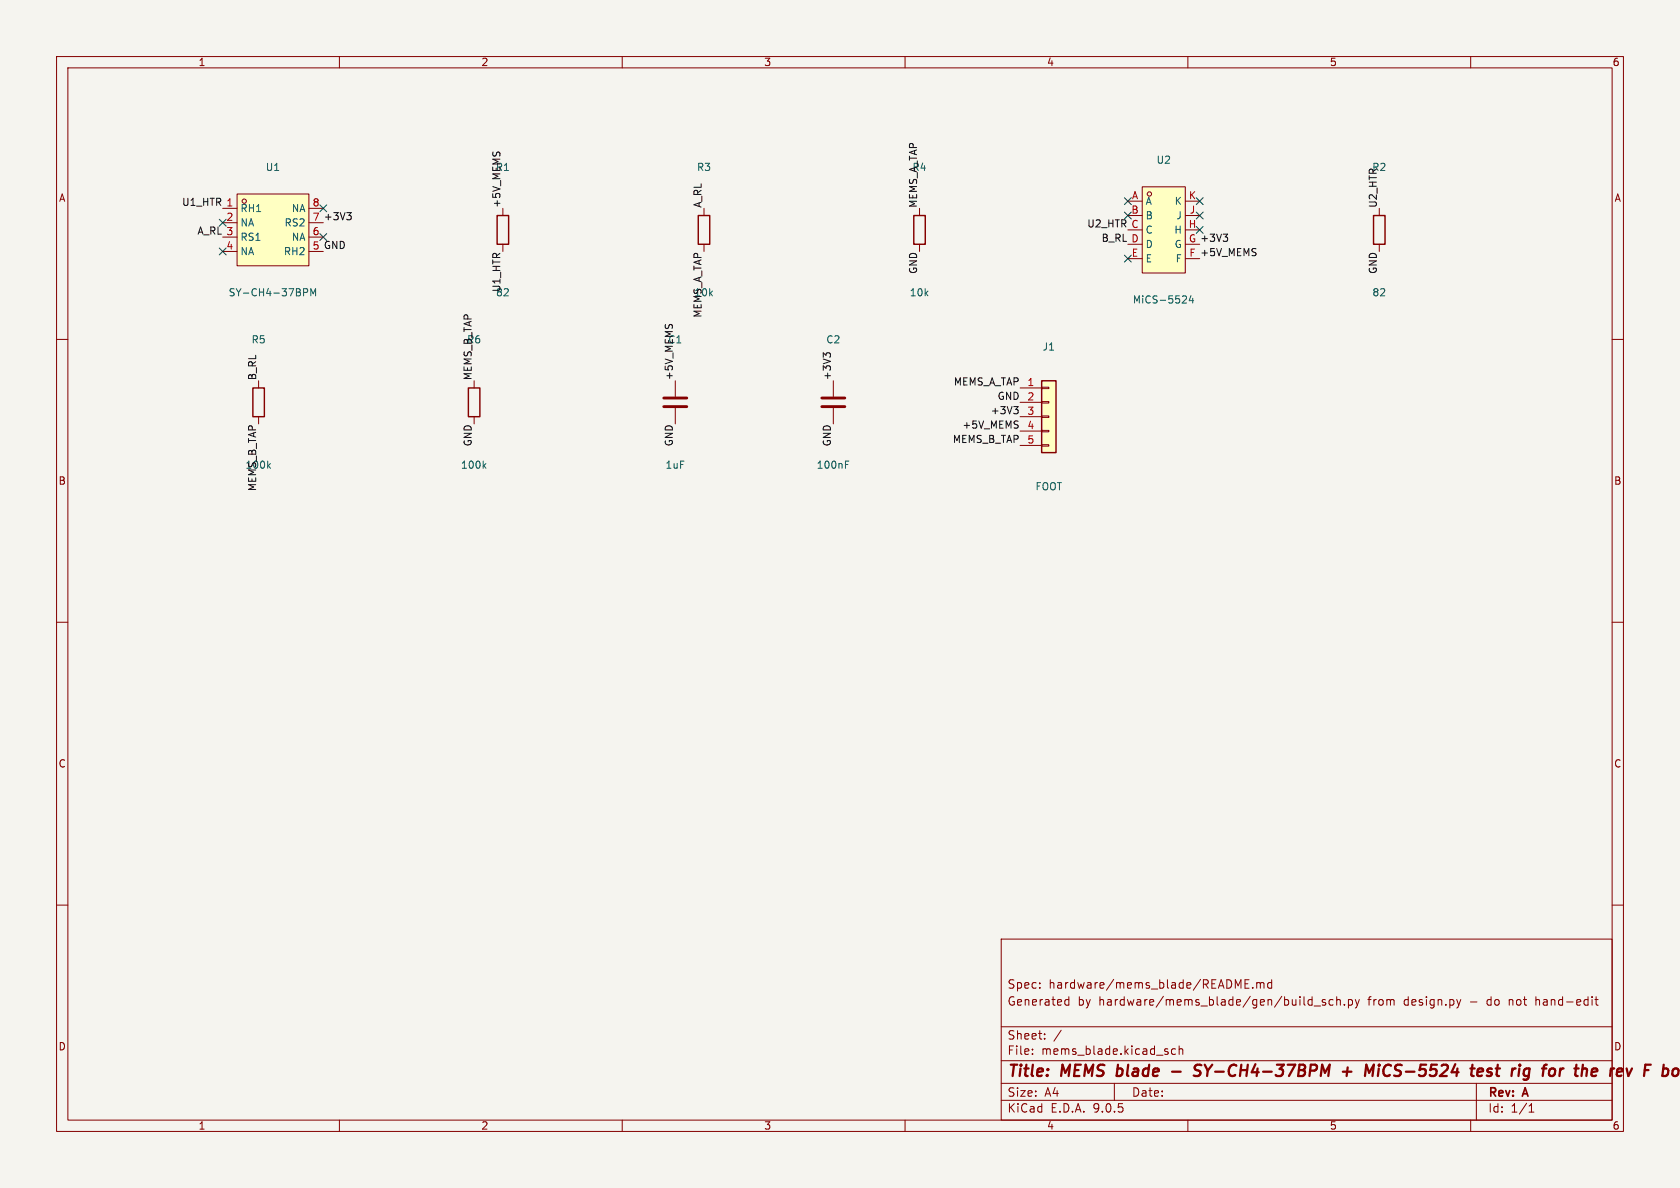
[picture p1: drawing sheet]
<svg xmlns="http://www.w3.org/2000/svg" width="297mm" height="210mm" viewBox="0 0 297 210" stroke-linecap="round" stroke-linejoin="round" font-family="sans-serif">
<path d="M0 0h297v210h-297z" fill="#f5f4ef" stroke="#f5f4ef" stroke-width=".18"/>
<g fill="none" stroke="#840000" stroke-width=".18">
<path d="M10 10h277v190h-277zM12 12h273v186h-273zM60 10v2M110 10v2M160 10v2M210 10v2M260 10v2M10 60h2M45.7 67.3v1.3M45.7 73.7v1.2M285 60h2M10 110h2"/>
<path d="M285 110h2M10 160h2M177 166h108v32h-108zM188.4 177.6h.6M188.4 176.8h.6M189 176.2v1.5M220.1 173.9h.5M220.1 174.7h.7M220.1 173.2h.7M221.5 174.6v.1M222.2 173.8l.4-.1 .2 .2M222.2 173.7v1"/>
<path d="M222.8 173.9l.2-.2 .4 .1 .1 .9M222.8 173.9v.8M224.8 173.8l-.4-.1-.3 .3v.4l.1 .2h.6M224.8 173.2v1.5M232.3 177.8h1.2M234.3 176.8l-.3-.1-.3 .2 .1 .2 .5 .2v.3h-.6M235.7 176.8l-.5-.1-.2 .3v.4l.1 .2h.6M236.3 176.8l.2-.1 .4 .1 .1 .9M236.3 176.2v1.5M237.7 177.6v.1M238.4 176.8l.4-.1 .3 .3v.4l-.1 .2h-.6M238.4 176.7v1.5"/>
<path d="M239.6 176.7l.4 1M240 177.7l-.2 .4-.2 .1M240.3 176.7l-.3 1M258.2 176.7l-.3 1M266.8 176.7v1M266.9 176.8h-.1M271.5 176.2v1.5M271.7 176.7l-.2 .1M282 176.7h.5M282.2 176.2v1.3l.3 .2M285 160h2M60 198v2"/>
<path d="M110 198v2M160 198v2M177 194.5h108M177 191.5h108M177 187.5h108M177 181.5h108M182.5 186.3v.1M182.5 185.5v.1M184.7 183.6v.1M184.7 182.8v.1M187.6 182.1l-1.3 2M197 191.5v3"/>
<path d="M206.5 186v.3M207.8 185.5l-.4-.1-.3 .3v.4l.1 .2h.6M208.5 185.5l.2-.1 .3 .1 .1 .9M208.5 184.9v1.5M210 198v2M260 198v2M261 191.5v6.5M270.3 196.6h.9M270.3 195.5l.4-.4v1.5"/>
</g>
<g fill="none" stroke="#840000" stroke-width=".4">
<path d="M197.4 190.1l.2 .1M197.6 188.2l-.2 2M207.2 189.4h1.5M212.4 188.3a.85 .85 0 0 0-1.1 .1 .45 .45 0 0 0 .2 .8l.4 .1a.49 .49 0 0 1 .3 .5 .49 .49 0 0 1-.4 .4l-.8-.1M237.4 189.4h1.5M238.3 188.7l-.2 1.5M241.3 190.2l.3-2 .4 1.4 .9-1.4-.3 2M243.8 188.9l-.2 1.3M243.8 188.2v.2M243.8 188.2l-.1 .1 .1 .1M243.8 188.2l.1 .1-.1 .1M244.7 188.7l-.1 .7v.3"/>
<path d="M259.9 188.9h.8M260.3 190.2h.2M261.2 189.5l1-.1-.1-.4-.2-.1-.5 .1-.3 .9 .3 .3 .6-.1M263.7 189a.49 .49 0 0 0-.8 .3l.1 .1 .7 .2v.3l-.3 .3-.6-.1M278.3 188.9h.8M284.8 188.9l-.2 1.3M285.2 188.9l-.4 .4M290.8 189.2h.6M290.9 188.2h.9M294.1 188.2l-.2 2"/>
</g>
<path d="M44.7 68.6h2v5.1h-2z" fill="none" stroke="#840000" stroke-width=".25"/>
<path d="M47.4 82.3l.4 .5M47.8 81.9l-.5 .5" fill="none" stroke="#006464" stroke-width=".18"/>
<path d="M201.9 33h7.6v15.3h-7.6z" fill="#ffffc2"/>
<g fill="none" stroke="#840000" stroke-width=".18">
<path d="M199.4 35.6h2.5M199.4 38.1h2.5M201.9 33h7.6v15.3h-7.6zM209.5 35.6h2.6M209.5 38.1h2.6M243.8 36.8v1.3M199.4 40.6h2.5M199.4 43.2h2.5M199.4 45.7h2.5M209.5 40.6h2.6M209.5 45.7h2.6M243.8 43.2v1.3"/>
<path d="M83.8 67.3v1.3M83.8 73.7v1.2"/>
<circle cx="203.2" cy="34.3" r=".38"/>
</g>
<path d="M209.5 52.3l.3 .2-.1 .3-.7 .8h.8M210.5 52.2l-.3 .9h.8M210.9 52.7v.9M85.5 82.3l.4 .5M85.9 81.9l-.5 .5" fill="none" stroke="#006464" stroke-width=".18"/>
<path d="M242.8 38.1h2.1v5.1h-2.1zM82.8 68.6h2v5.1h-2z" fill="none" stroke="#840000" stroke-width=".25"/>
<path d="M41.9 34.3h12.7v12.7h-12.7z" fill="#ffffc2"/>
<g fill="none" stroke="#840000" stroke-width=".18">
<path d="M39.4 36.8h2.5M39.4 39.4h2.5M41.9 34.3h12.7v12.7h-12.7zM54.6 36.8h2.5M54.6 39.4h2.5M88.9 36.8v1.3M124.5 36.8v1.3M162.6 36.8v1.3M39.4 41.9h2.5M39.4 44.5h2.5M54.6 41.9h2.5M54.6 44.5h2.5"/>
<path d="M88.9 43.2v1.3M124.5 43.2v1.3M162.6 43.2v1.3M119.4 67.3v2.8M119.4 72.1v2.8M147.3 67.3v2.8M147.3 72.1v2.8"/>
<circle cx="43.2" cy="35.6" r=".38"/>
</g>
<path d="M53.7 51h.5l.2 .3-.1 .3-.6 .1M54.9 52.3v-1.3l.5 .9 .4-.9v1.3M149.5 82.1h.4M149.5 81.5h.6" fill="none" stroke="#006464" stroke-width=".18"/>
<path d="M87.9 38.1h2v5.1h-2zM123.4 38.1h2.1v5.1h-2.1zM161.5 38.1h2.1v5.1h-2.1z" fill="none" stroke="#840000" stroke-width=".25"/>
<path d="M117.3 70.4h4.1M117.3 71.9h4.1M145.3 70.4h4.1M145.3 71.9h4.1" fill="none" stroke="#840000" stroke-width=".51"/>
<path d="M184.1 67.3h2.6v12.7h-2.6z" fill="#ffffc2"/>
<path d="M184.1 67.3h2.6v12.7h-2.6z" fill="none" stroke="#840000" stroke-width=".25"/>
<path d="M180.3 68.6h3.8M180.3 71.1h3.8M180.3 73.7h3.8M180.3 76.2h3.8M180.3 78.7h3.8M184.1 68.5h1.3v.2h-1.3zM184.1 71h1.3v.2h-1.3zM184.1 73.5h1.3v.3h-1.3zM184.1 76.1h1.3v.2h-1.3zM184.1 78.6h1.3v.3h-1.3z" fill="none" stroke="#840000" stroke-width=".18"/>
<path d="M61.3 37.6h.8l-.4 .5M61.8 38.1l.3 .2v.3l-.3 .3M216.2 41.4h.8l-.4 .5M216.8 41.9l.2 .2v.3l-.2 .3M146 62.8l-.5-.4v.8M146 62.6l.3-.2h.3l.2 .2M179.2 71.9h.8l-.4 .5M179.8 72.4l.2 .2v.3l-.2 .2" fill="none" stroke="#0f0f0f" stroke-width=".18"/>
<g fill="none" stroke="#000084" stroke-width=".18">
<path d="M38.8 38.8l1.2 1.2M40 38.8l-1.2 1.2M56.5 36.2l1.3 1.2M57.8 36.2l-1.3 1.2M198.8 37.5l1.2 1.2M198.8 35l1.2 1.2M200 37.5l-1.2 1.2M200 35l-1.2 1.2M211.5 35l1.2 1.2M211.5 37.5l1.2 1.2M212.7 35l-1.2 1.2M212.7 37.5l-1.2 1.2"/>
<path d="M38.8 43.8l1.2 1.3M40 43.8l-1.2 1.3M56.5 41.3l1.3 1.2M57.8 41.3l-1.3 1.2M198.8 45.1l1.2 1.2M200 45.1l-1.2 1.2M211.5 40l1.2 1.2M212.7 40l-1.2 1.2"/>
</g>
<g font-size="2.8" fill="#840000">
<text x="178" y="190.9">Title:</text>
<text x="187.7" y="190.9">MEMS</text>
<text x="198.3" y="190.9">blade</text>
<text x="213.6" y="190.9">SY-CH4-37BPM</text>
<text x="245.4" y="190.9">MiCS-5524</text>
<text x="264.9" y="190.9">test</text>
<text x="272.9" y="190.9">rig</text>
<text x="279.2" y="190.9">for</text>
<text x="285.7" y="190.9">the</text>
<text x="292.7" y="190.9">rev</text>
</g>
<g font-size="2.1" fill="#840000">
<text x="178" y="178">Generated</text>
<text x="178" y="175">Spec:</text>
<text x="185.4" y="175">hardware/mems_blade/README.md</text>
<text x="190.5" y="178">by</text>
<text x="194.3" y="178">hardware/mems_blade/gen/build_sch.py</text>
<text x="242" y="178">from</text>
<text x="248.5" y="178">design.py</text>
<text x="260.3" y="178">-</text>
<text x="263.4" y="178">do</text>
<text x="267.5" y="178">not</text>
<text x="272.3" y="178">hand-edit</text>
<text x="178" y="184">Sheet:</text>
<text x="178" y="186.7">File:</text>
<text x="184.1" y="186.7">mems_blade.kicad_sch</text>
<text x="178" y="196.9">KiCad</text>
<text x="178" y="194.1">Size:</text>
<text x="184.7" y="194.1">A4</text>
<text x="185.7" y="196.9">E.D.A.</text>
<text x="193.3" y="196.9">9.0.5</text>
<text x="200" y="194.1">Date:</text>
<text x="263" y="194.3">Rev:</text>
<text x="263" y="196.9">Id:</text>
<text x="267.1" y="196.9">1/1</text>
<text x="269.4" y="194.3">A</text>
</g>
<g font-size="1.8" fill="#840000">
<text x="35" y="11.9">1</text>
<text x="85" y="11.9">2</text>
<text x="135" y="11.9">3</text>
<text x="185" y="11.9">4</text>
<text x="235" y="11.9">5</text>
<text x="285" y="11.9">6</text>
<text x="10.3" y="35.9">A</text>
<text x="285.3" y="35.9">A</text>
<text x="10.3" y="85.9">B</text>
<text x="285.3" y="85.9">B</text>
<text x="10.3" y="135.9">C</text>
<text x="285.3" y="135.9">C</text>
<text x="10.3" y="185.9">D</text>
<text x="285.3" y="185.9">D</text>
<text x="35" y="199.9">1</text>
<text x="85" y="199.9">2</text>
<text x="135" y="199.9">3</text>
<text x="185" y="199.9">4</text>
<text x="235" y="199.9">5</text>
<text x="285" y="199.9">6</text>
</g>
<g font-size="1.8" fill="#006464">
<text x="204.4" y="29.2">U2</text>
<text x="46.9" y="30.4">U1</text>
<text x="123.1" y="30.4">R3</text>
<text x="42.4" y="37.7">RH1</text>
<text x="42.4" y="40.2">NA</text>
<text x="50.2" y="40.2">RS2</text>
<text x="51.5" y="37.7">NA</text>
<text x="202.4" y="36.4">A</text>
<text x="202.4" y="39">B</text>
<text x="202.4" y="41.5">C</text>
<text x="207.5" y="41.5">H</text>
<text x="207.6" y="36.4">K</text>
<text x="207.9" y="39">J</text>
<text x="42.4" y="42.8">RS1</text>
<text x="42.4" y="45.3">NA</text>
<text x="50.1" y="45.3">RH2</text>
<text x="51.5" y="42.8">NA</text>
<text x="202.4" y="44">D</text>
<text x="202.4" y="46.6">E</text>
<text x="207.6" y="44">G</text>
<text x="207.8" y="46.6">F</text>
<text x="40.3" y="52.6">SY-CH4-37BPM</text>
<text x="160.7" y="52.6">10k</text>
<text x="200.2" y="53.9">MiCS-5524</text>
<text x="242.5" y="52.6">82</text>
<text x="44.4" y="60.9">R5</text>
<text x="146" y="60.9">C2</text>
<text x="184.2" y="62.2">J1</text>
<text x="81.4" y="83.1">100k</text>
<text x="117.6" y="83.1">1uF</text>
<text x="144.3" y="83.1">100nF</text>
<text x="183" y="86.9">FOOT</text>
</g>
<g font-size="1.8" fill="#0f0f0f">
<text x="87.6" y="30.4">R1</text>
<text x="161.2" y="30.4">R4</text>
<text x="242.5" y="30.4">R2</text>
<text x="32.1" y="36.5">U1_HTR 1</text>
<text x="34.8" y="41.6">A_RL 3</text>
<text x="55.2" y="39.1">7 +3V3</text>
<text x="88.6" y="36.8" transform="rotate(-90 88.6 36.8)">+5V_MEMS</text>
<text x="124.1" y="36.8" transform="rotate(-90 124.1 36.8)">A_RL</text>
<text x="162.2" y="36.8" transform="rotate(-90 162.2 36.8)">MEMS_A_TAP</text>
<text x="192.1" y="40.3">U2_HTR C</text>
<text x="243.5" y="36.8" transform="rotate(-90 243.5 36.8)">U2_HTR</text>
<text x="55.2" y="44.2">5 GND</text>
<text x="194.7" y="42.8">B_RL D</text>
<text x="210.1" y="42.9">G +3V3</text>
<text x="210.2" y="45.5">F +5V_MEMS</text>
<text x="87.6" y="52.6">82</text>
<text x="88.6" y="51.7" transform="rotate(-90 88.6 51.7)">U1_HTR</text>
<text x="122.6" y="52.6">10k</text>
<text x="162.2" y="48.5" transform="rotate(-90 162.2 48.5)">GND</text>
<text x="243.5" y="48.5" transform="rotate(-90 243.5 48.5)">GND</text>
<text x="124.1" y="56.3" transform="rotate(-90 124.1 56.3)">MEMS_A_TAP</text>
<text x="82.5" y="60.9">R6</text>
<text x="118" y="60.9">C1</text>
<text x="45.4" y="67.3" transform="rotate(-90 45.4 67.3)">B_RL</text>
<text x="83.5" y="67.3" transform="rotate(-90 83.5 67.3)">MEMS_B_TAP</text>
<text x="119" y="67.3" transform="rotate(-90 119 67.3)">+5V_MEMS</text>
<text x="147" y="67.3" transform="rotate(-90 147 67.3)">+3V3</text>
<text x="168.5" y="68.2">MEMS_A_TAP 1</text>
<text x="176.3" y="70.8">GND</text>
<text x="170" y="75.9">+5V_MEMS</text>
<text x="175.1" y="73.3">+3V3</text>
<text x="43.3" y="83.1">100k</text>
<text x="83.5" y="79" transform="rotate(-90 83.5 79)">GND</text>
<text x="119" y="79" transform="rotate(-90 119 79)">GND</text>
<text x="147" y="79" transform="rotate(-90 147 79)">GND</text>
<text x="168.3" y="78.4">MEMS_B_TAP</text>
<text x="45.4" y="86.9" transform="rotate(-90 45.4 86.9)">MEMS_B_TAP</text>
</g>
<g font-size="1.8" fill="#a90000">
<text x="200" y="35.3">A</text>
<text x="210.1" y="35.3">K</text>
<text x="39.9" y="39.1">2</text>
<text x="55.2" y="36.6">8</text>
<text x="55.2" y="41.7">6</text>
<text x="199.9" y="37.8">B</text>
<text x="210.1" y="40.4">H</text>
<text x="210.2" y="37.8">J</text>
<text x="39.9" y="44.2">4</text>
<text x="200" y="45.5">E</text>
<text x="181.5" y="70.9">2</text>
<text x="181.5" y="73.4">3</text>
<text x="181.5" y="75.9">4</text>
<text x="181.5" y="78.5">5</text>
</g>
</svg>
